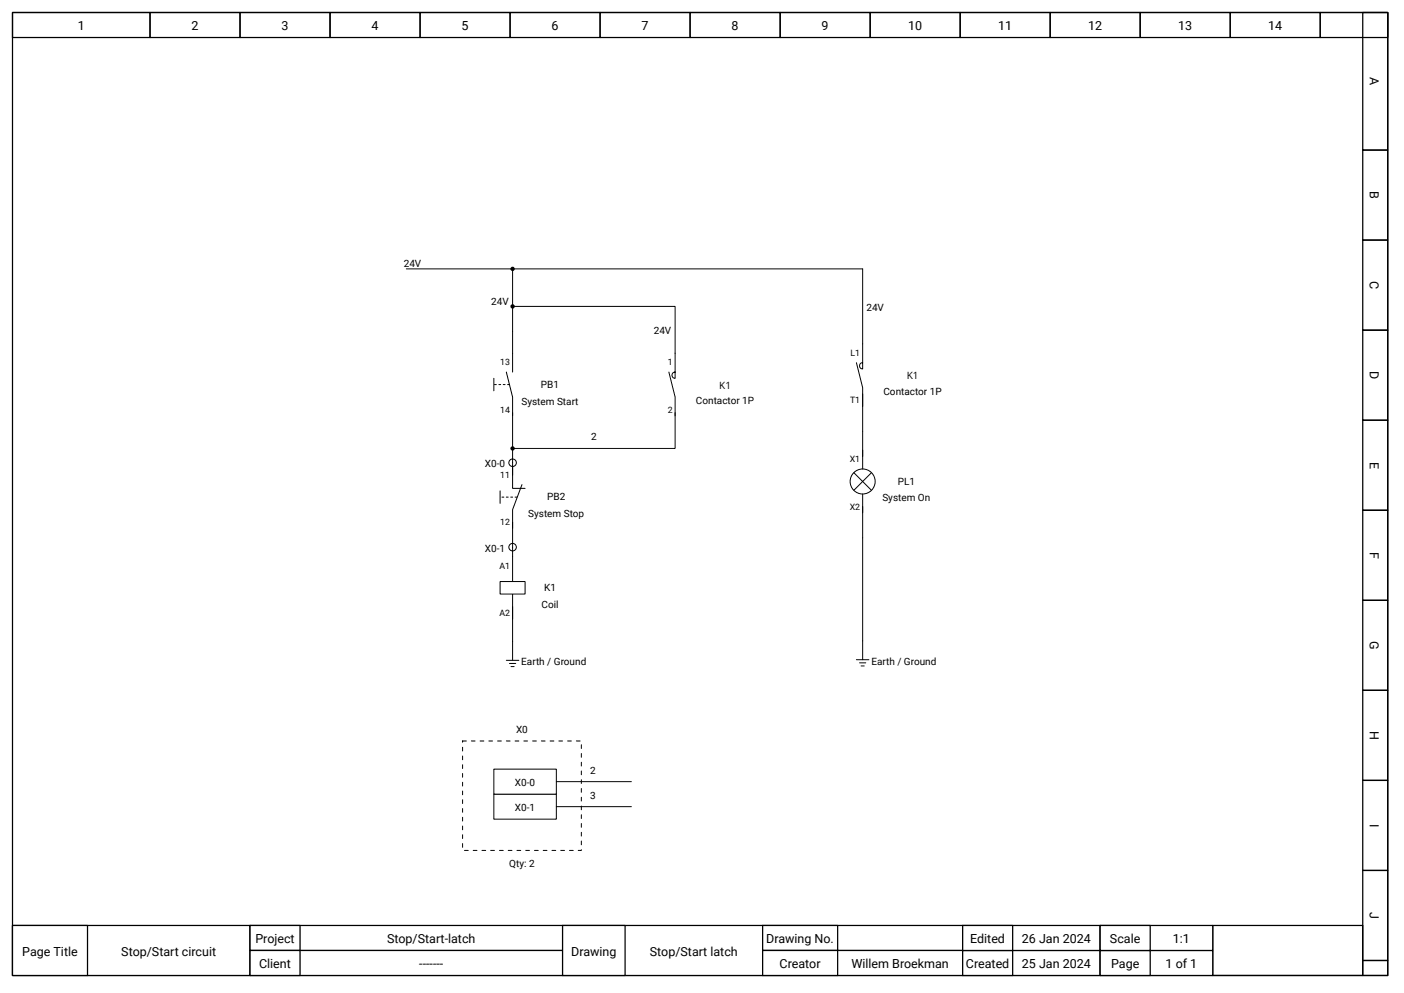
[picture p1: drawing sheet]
<svg xmlns="http://www.w3.org/2000/svg" width="297mm" height="210mm" viewBox="0 0 297 210" stroke-linecap="round" stroke-linejoin="round" font-family="sans-serif">
<path d="M256.6 195.8h31.8v10.6h-31.8z" fill-rule="evenodd" fill="#fff" stroke="#000" stroke-width=".26"/>
<g fill="none" stroke="#000" stroke-width=".26">
<path d="M2.6 2.6h291.1v203.8h-291.1zM2.6 2.6h29.1v5.3h-29.1zM31.7 2.6h19.1v5.3h-19.1zM50.8 2.6h19v5.3h-19zM69.8 2.6h19.1v5.3h-19.1zM88.9 2.6h19v5.3h-19zM107.9 2.6h19.1v5.3h-19.1zM127 2.6h19v5.3h-19zM146 2.6h19.1v5.3h-19.1zM165.1 2.6h19v5.3h-19zM184.1 2.6h19.1v5.3h-19.1zM203.2 2.6h19v5.3h-19z"/>
<path d="M222.2 2.6h19.1v5.3h-19.1zM241.3 2.6h19v5.3h-19zM260.3 2.6h19.1v5.3h-19.1zM279.4 2.6h14.3v5.3h-14.3zM288.4 2.6h5.3v29.1h-5.3zM288.4 31.7h5.3v19.1h-5.3zM288.4 50.8h5.3v19h-5.3zM288.4 69.8h5.3v19.1h-5.3zM288.4 88.9h5.3v19h-5.3zM288.4 107.9h5.3v19.1h-5.3zM288.4 127h5.3v19h-5.3zM288.4 146h5.3v19.1h-5.3z"/>
<path d="M288.4 165.1h5.3v19h-5.3zM288.4 184.1h5.3v19.1h-5.3zM288.4 203.2h5.3v3.2h-5.3z"/>
</g>
<g fill="#fff" stroke="#000" stroke-width=".26">
<path d="M2.6 195.8h50.3v10.6h-50.3z" fill-rule="evenodd"/>
<path d="M2.6 195.8h15.9v10.6h-15.9z" fill-rule="evenodd"/>
<path d="M52.9 195.8h66.2v5.3h-66.2z" fill-rule="evenodd"/>
<path d="M52.9 195.8h10.6v5.3h-10.6z" fill-rule="evenodd"/>
<path d="M52.9 201.1h66.2v5.3h-66.2z" fill-rule="evenodd"/>
<path d="M52.9 201.1h10.6v5.3h-10.6z" fill-rule="evenodd"/>
<path d="M119.1 195.8h42.3v10.6h-42.3z" fill-rule="evenodd"/>
<path d="M119.1 195.8h13.2v10.6h-13.2z" fill-rule="evenodd"/>
<path d="M161.4 195.8h42.3v5.3h-42.3z" fill-rule="evenodd"/>
<path d="M161.4 195.8h15.9v5.3h-15.9z" fill-rule="evenodd"/>
<path d="M161.4 201.1h42.3v5.3h-42.3z" fill-rule="evenodd"/>
<path d="M161.4 201.1h15.9v5.3h-15.9z" fill-rule="evenodd"/>
<path d="M203.7 201.1h29.1v5.3h-29.1z" fill-rule="evenodd"/>
<path d="M203.7 201.1h10.6v5.3h-10.6z" fill-rule="evenodd"/>
<path d="M203.7 195.8h29.1v5.3h-29.1z" fill-rule="evenodd"/>
<path d="M203.7 195.8h10.6v5.3h-10.6z" fill-rule="evenodd"/>
<path d="M232.8 201.1h23.8v5.3h-23.8z" fill-rule="evenodd"/>
<path d="M232.8 201.1h10.6v5.3h-10.6z" fill-rule="evenodd"/>
<path d="M232.8 195.8h23.8v5.3h-23.8z" fill-rule="evenodd"/>
<path d="M232.8 195.8h10.6v5.3h-10.6z" fill-rule="evenodd"/>
</g>
<path d="M107.2 78.7l1.3 5.3v4M108.5 74.7v4M104.5 80v2.7M108.5 117.7v5.3M108.5 125.7v5.3" fill="none" stroke="#000" stroke-width=".21"/>
<path d="M107.8 81.4h-3.3" fill="none" stroke="#000" stroke-width=".21" stroke-dasharray=".4 .5"/>
<path d="M105.8 123h5.3v2.7h-5.3z" fill-rule="evenodd" fill="#fff" stroke="#000" stroke-width=".21"/>
<path d="M107.2 139.7h2.6M108.5 135.7v4M107.8 140.4h1.3M108.1 141h.7" fill="none" stroke="#000" stroke-width=".21"/>
<circle cx="182.6" cy="101.9" r="2.65" fill="#fff" stroke="#000" stroke-width=".21"/>
<path d="M182.6 95.2v4M180.7 100l3.7 3.7M182.6 104.5v4M184.4 100l-3.7 3.7" fill="none" stroke="#000" stroke-width=".21"/>
<path d="M142.9 74.7v5.3a.66 .66 0 0 1-.7-.6 .66 .66 0 0 1 .7-.7z" fill-rule="evenodd" fill="#fff" stroke="#000" stroke-width=".21"/>
<path d="M141.6 78.7l1.3 5.3v4" fill="none" stroke="#000" stroke-width=".21"/>
<path d="M182.6 72.8v5.3a.66 .66 0 0 1-.7-.7 .66 .66 0 0 1 .7-.7z" fill-rule="evenodd" fill="#fff" stroke="#000" stroke-width=".21"/>
<g fill="none" stroke="#000" stroke-width=".21">
<path d="M86 56.9h96.6v15.9M108.5 56.9v17.8M108.5 64.8h34.4v9.9M181.2 76.7l1.4 5.3v4M108.5 98.6v4.7h2.6M108.5 87.3v13.2M142.9 87.3v7.6h-34.4M182.6 83.3v13.3M105.8 103.8v2.7M108.5 110.5v7.2M110.5 102.5l-2 5.3v4M182.6 107.2v32.4"/>
<path d="M108.5 128.3v7.4M181.2 139.6h2.7M181.9 140.2h1.3M182.2 140.9h.7"/>
<circle cx="108.5" cy="97.9" r=".8"/>
<circle cx="108.5" cy="115.8" r=".8"/>
</g>
<path d="M109.4 105.2h-3.6" fill="none" stroke="#000" stroke-width=".21" stroke-dasharray=".4 .5"/>
<g fill="#000">
<circle cx="108.5" cy="56.9" r=".46"/>
<circle cx="108.5" cy="64.8" r=".46"/>
<circle cx="108.5" cy="94.9" r=".46"/>
</g>
<path d="M97.9 156.8h25.1v23.1h-25.1z" fill="none" stroke="#000" stroke-width=".21" stroke-dasharray=".8 1.1"/>
<path d="M104.5 168h13.2v5.3h-13.2z" fill-rule="evenodd" fill="#fff" stroke="#000" stroke-width=".21"/>
<path d="M117.7 170.7h15.9" fill="none" stroke="#000" stroke-width=".21"/>
<path d="M104.5 162.7h13.2v5.3h-13.2z" fill-rule="evenodd" fill="#fff" stroke="#000" stroke-width=".21"/>
<path d="M117.7 165.4h15.9" fill="none" stroke="#000" stroke-width=".21"/>
<g font-size="2.6">
<text x="16.5" y="6.4">1</text>
<text x="40.5" y="6.4">2</text>
<text x="59.6" y="6.4">3</text>
<text x="78.6" y="6.4">4</text>
<text x="97.7" y="6.4">5</text>
<text x="116.7" y="6.4">6</text>
<text x="135.8" y="6.4">7</text>
<text x="154.8" y="6.4">8</text>
<text x="173.9" y="6.4">9</text>
<text x="192.2" y="6.4">10</text>
<text x="211.2" y="6.4">11</text>
<text x="230.3" y="6.4">12</text>
<text x="249.3" y="6.4">13</text>
<text x="268.4" y="6.4">14</text>
<text x="289.9" y="16.3" transform="rotate(90 289.9 16.3)">A</text>
<text x="289.9" y="40.5" transform="rotate(90 289.9 40.5)">B</text>
<text x="289.9" y="59.5" transform="rotate(90 289.9 59.5)">C</text>
<text x="289.9" y="78.5" transform="rotate(90 289.9 78.5)">D</text>
<text x="289.9" y="97.7" transform="rotate(90 289.9 97.7)">E</text>
<text x="289.9" y="116.7" transform="rotate(90 289.9 116.7)">F</text>
<text x="289.9" y="135.6" transform="rotate(90 289.9 135.6)">G</text>
<text x="289.9" y="154.6" transform="rotate(90 289.9 154.6)">H</text>
<text x="289.9" y="174.3" transform="rotate(90 289.9 174.3)">I</text>
<text x="289.9" y="192.9" transform="rotate(90 289.9 192.9)">J</text>
<text x="4.7" y="202.2">Page Title</text>
<text x="25.7" y="202.2">Stop/Start circuit</text>
<text x="54" y="199.6">Project</text>
<text x="81.9" y="199.6">Stop/Start-latch</text>
<text x="120.9" y="202.2">Drawing</text>
<text x="137.5" y="202.2">Stop/Start latch</text>
<text x="162.2" y="199.6">Drawing No.</text>
<text x="205.3" y="199.6">Edited</text>
<text x="216.3" y="199.6">26 Jan 2024</text>
<text x="234.9" y="199.6">Scale</text>
<text x="248.2" y="199.6">1:1</text>
<text x="54.8" y="204.9">Client</text>
<text x="88.7" y="204.9">-------</text>
<text x="165" y="204.9">Creator</text>
<text x="180.2" y="204.9">Willem Broekman</text>
<text x="204.4" y="204.9">Created</text>
<text x="216.3" y="204.9">25 Jan 2024</text>
<text x="235.1" y="204.9">Page</text>
<text x="246.7" y="204.9">1 of 1</text>
</g>
<g font-size="2.1">
<text x="85.5" y="56.5">24V</text>
<text x="104" y="64.4">24V</text>
<text x="183.4" y="65.7">24V</text>
<text x="138.4" y="70.7">24V</text>
<text x="114.5" y="82">PB1</text>
<text x="152.2" y="82.3">K1</text>
<text x="187" y="83.6">Contactor 1P</text>
<text x="191.9" y="80.3">K1</text>
<text x="110.4" y="85.7">System Start</text>
<text x="147.3" y="85.6">Contactor 1P</text>
<text x="125.1" y="93.1">2</text>
<text x="102.6" y="98.8">X0-0</text>
<text x="115.8" y="105.8">PB2</text>
<text x="186.7" y="106.1">System On</text>
<text x="190" y="102.5">PL1</text>
<text x="111.8" y="109.4">System Stop</text>
<text x="102.6" y="116.7">X0-1</text>
<text x="115.2" y="125">K1</text>
<text x="114.6" y="128.5">Coil</text>
<text x="110.3" y="140.7">Earth / Ground</text>
<text x="184.4" y="140.6">Earth / Ground</text>
<text x="109.2" y="155">X0</text>
<text x="109" y="166.3">X0-0</text>
<text x="124.9" y="163.6">2</text>
<text x="109" y="171.6">X0-1</text>
<text x="124.9" y="168.9">3</text>
<text x="107.8" y="183.5">Qty: 2</text>
</g>
<g font-size="1.9">
<text x="105.9" y="77.3">13</text>
<text x="141.3" y="77.3">1</text>
<text x="180" y="75.3">L1</text>
<text x="105.9" y="87.3">14</text>
<text x="141.3" y="87.3">2</text>
<text x="179.9" y="85.3">T1</text>
<text x="105.9" y="101.1">11</text>
<text x="179.8" y="97.8">X1</text>
<text x="179.8" y="107.8">X2</text>
<text x="105.9" y="111.1">12</text>
<text x="105.7" y="120.3">A1</text>
<text x="105.7" y="130.3">A2</text>
</g>
</svg>
